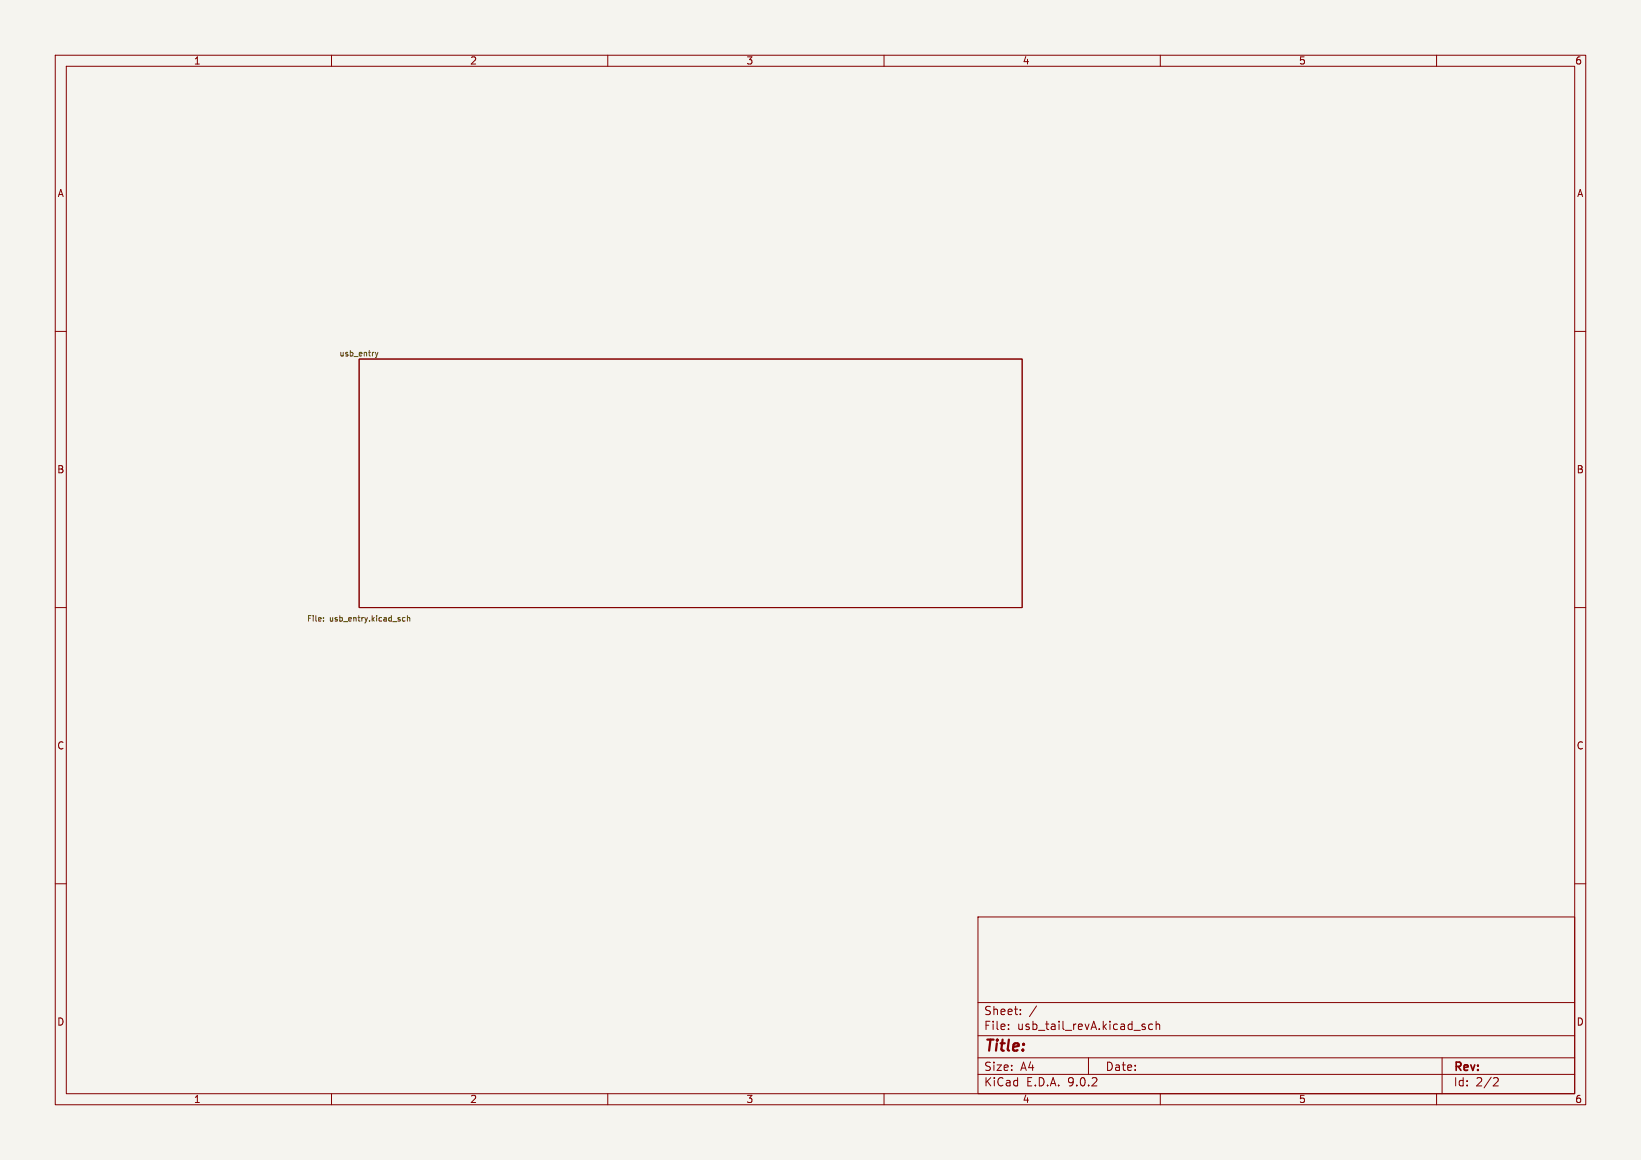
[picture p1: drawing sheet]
<svg xmlns="http://www.w3.org/2000/svg" width="297mm" height="210mm" viewBox="0 0 297 210" stroke-linecap="round" stroke-linejoin="round" font-family="sans-serif">
<path d="M0 0h297v210h-297z" fill="#f5f4ef" stroke="#f5f4ef" stroke-width=".18"/>
<g fill="none" stroke="#840000" stroke-width=".18">
<path d="M10 10h277v190h-277zM12 12h273v186h-273zM60 10v2M110 10v2M160 10v2M210 10v2M260 10v2M10 60h2M65 65h120v45h-120zM285 60h2M10 110h2M285 110h2"/>
<path d="M10 160h2M177 166h108v32h-108zM285 160h2M60 198v2M110 198v2M160 198v2M177 194.5h108M177 191.5h108M177 187.5h108M177 181.5h108M182.5 186.3v.1M182.5 185.5v.1"/>
<path d="M184.7 183.6v.1M184.7 182.8v.1M187.6 182.1l-1.3 2M197 191.5v3M207.1 185.9l.2 .2-.2 .3M207.1 185.4l.1 .1M208.6 185.5l-.4-.1-.3 .3v.4l.1 .2h.6M209.2 185.5l.3-.1 .3 .1 .1 .9M209.2 184.9v1.5M210 198v2M260 198v2M261 191.5v6.5"/>
<path d="M270.5 195.1l.5 .1 .2 .3-1 1.1h1"/>
</g>
<path d="M67.9 63.8l.3 .7M68.2 64.5l-.3 .3M68.4 63.8l-.2 .7" fill="none" stroke="#006464" stroke-width=".18"/>
<path d="M58.5 112.4v.1M58.5 111.8v.1M73.3 111.8h-.3l-.2 .2 .1 .4h.4M73.7 111.9l.4-.1 .1 .7M73.7 111.5v1" fill="none" stroke="#725600" stroke-width=".18"/>
<text font-size="2.8" fill="#840000" x="178" y="190.9">Title:</text>
<g font-size="2.1" fill="#840000">
<text x="178" y="184">Sheet:</text>
<text x="178" y="186.7">File:</text>
<text x="184.1" y="186.7">usb_tail_revA.kicad_sch</text>
<text x="178" y="196.9">KiCad</text>
<text x="178" y="194.1">Size:</text>
<text x="184.7" y="194.1">A4</text>
<text x="185.7" y="196.9">E.D.A.</text>
<text x="193.3" y="196.9">9.0.2</text>
<text x="200" y="194.1">Date:</text>
<text x="263" y="194.3">Rev:</text>
<text x="263" y="196.9">Id:</text>
<text x="267.1" y="196.9">2/2</text>
</g>
<g font-size="1.8" fill="#840000">
<text x="35" y="11.9">1</text>
<text x="85" y="11.9">2</text>
<text x="135" y="11.9">3</text>
<text x="185" y="11.9">4</text>
<text x="235" y="11.9">5</text>
<text x="285" y="11.9">6</text>
<text x="10.3" y="35.9">A</text>
<text x="285.3" y="35.9">A</text>
<text x="10.3" y="85.9">B</text>
<text x="285.3" y="85.9">B</text>
<text x="10.3" y="135.9">C</text>
<text x="285.3" y="135.9">C</text>
<text x="10.3" y="185.9">D</text>
<text x="285.3" y="185.9">D</text>
<text x="35" y="199.9">1</text>
<text x="85" y="199.9">2</text>
<text x="135" y="199.9">3</text>
<text x="185" y="199.9">4</text>
<text x="235" y="199.9">5</text>
<text x="285" y="199.9">6</text>
</g>
<text font-size="1.4" fill="#006464" x="61.3" y="64.7">usb_entry</text>
<g font-size="1.4" fill="#725600">
<text x="55.5" y="112.7">File:</text>
<text x="59.7" y="112.7">usb_entry.kicad_sch</text>
</g>
</svg>
